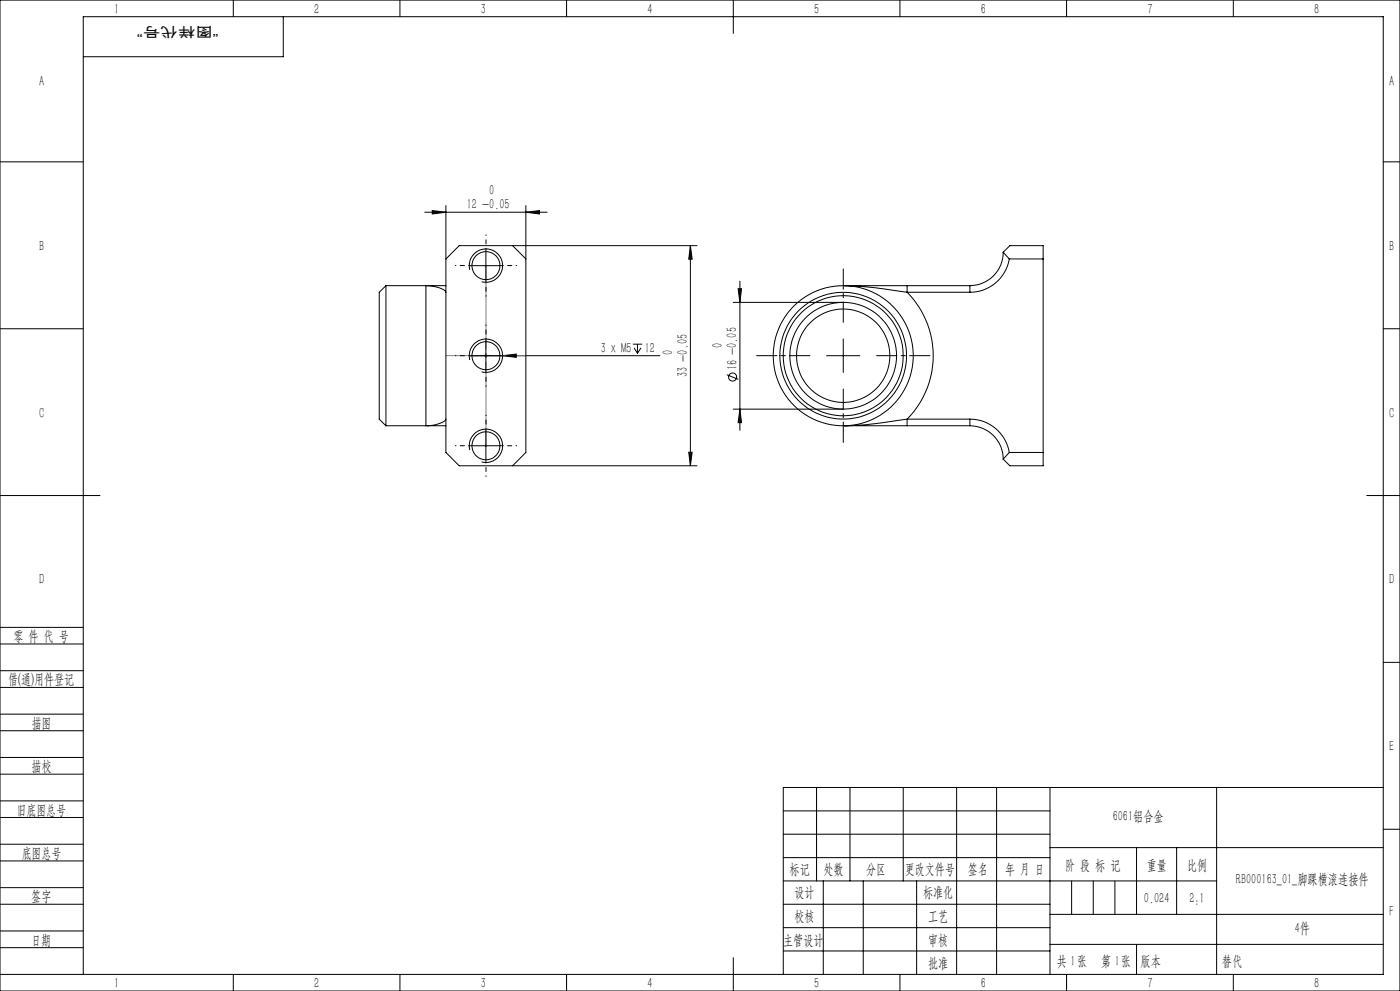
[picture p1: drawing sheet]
<svg xmlns="http://www.w3.org/2000/svg" width="420mm" height="297mm" viewBox="0 0 420 297" stroke-linecap="round" stroke-linejoin="round" font-family="sans-serif">
<g fill="none" stroke="#000" stroke-width=".3">
<path d="M0 0h420v297h-420zM70 0v5M85 5v12h-60M120 0v5M170 0v5M220 0v10M270 0v5M320 0v5M370 0v5M0 48.5h25M415 48.5h5M127.4 63.6h36.7"/>
<path d="M129.7 63.1l4.1 .5-4.1 .5zM133.8 61.6v74l4 4h71.3M140.8 79.6h10M145.8 74.6v10M153.8 73.6l4 4M157.8 63.6l4.1-.5v1zM157.8 61.6v74l-4 4M207.1 73.6v66M207.1 73.6l.5 4.1h-1zM209.1 73.6h-71.3l-4 4M301 75.6a10 10 0 0 1-10 10M301 75.6l2-2h9.9v66h-9.9l-2-2"/>
<path d="M301 75.6l1.8 2M302.8 77.6a12 12 0 0 1-11.8 10M302.8 77.6h10.1M0 98.5h25M115.8 85.6v42M115.8 85.6l-2 2v38l2 2M115.8 85.6h12M127.8 85.6v42M127.8 85.6l.9 .1a10 10 0 0 1 4.9 1.6l.2 .3M128.1 85.6h5.7M140.9 80.9a5 5 0 0 1 4.4-6.3 5 5 0 0 1 5.5 5.4 5 5 0 0 1-6.3 4.5M220 90.6h33"/>
<path d="M221.4 86.5h1.1l-.5 4.1zM222 84.3v44.7M253.2 85.6h18.9M253.3 85.6l9.3 .7 9.5 1.3M272.1 87.6a27 27 0 0 1 0 38M272.1 85.6v2M272.1 87.6h18.9M272.1 85.6h18.9M291 85.6v2M415 98.5h5M140.8 106.6h57.2M140.9 107.9a5 5 0 0 1 4.4-6.3 5 5 0 0 1 5.4 5.4 5 5 0 0 1-6.2 4.4"/>
<path d="M145.8 101.6v10M150.8 106.6l4.1-.5v1zM189.9 103.1h2.8M190.2 104.2l1 1.7M191.2 103.1v2.8M192.3 104.2l-1.1 1.7M218.1 112.3l3.4 1.4M248 106.6h10M253 101.6v10M115.8 127.6h12M128.1 127.6h5.7M133.8 125.6a6.7 6.7 0 0 1-4.3 1.9l-1.7 .1"/>
<path d="M140.8 133.6h10M140.9 134.9a5 5 0 0 1 4.4-6.3 5 5 0 0 1 5.4 5.4 5 5 0 0 1-6.2 4.4M145.8 128.6v10M206.6 135.5h1l-.5 4.1zM220 122.6h33M222 122.6l.5 4.1h-1.1zM253.2 127.6h18.9M272.1 125.6l-12.2 1.7-6.6 .3M272.1 125.6v2M272.1 125.6h18.9M272.1 127.6h18.9M291 125.6a12 12 0 0 1 11.8 10"/>
<path d="M291 127.6a10 10 0 0 1 10 10M291 125.6v2M302.8 135.6h10.1M302.8 135.6l-1.8 2M0 148.5h30M410 148.5h10M0 193h25M0 188h25M415 198.5h5M0 206h25M0 201h25M0 219h25"/>
<path d="M0 214h25M0 232h25M0 227h25M245 236v28M255 236v28M271 236v28M287 236v56M299 236v56M315 236v56M365 236v56M415 236h-180v56M0 245h25"/>
<path d="M0 240h25M0 258h25M0 253h25M235 243h80M235 250h80M235 257h80M315 254h100M341 254v20M353 254v20M415 248.5h5M0 271h25M0 266h25"/>
<path d="M0 279h25M235 271h80M235 264h130M235 278h80M247 264v28M259 264v28M275 264v28M315 274h100M0 284h25M0 292h415v-287h-390v287M70 292v5M120 292v5"/>
<path d="M170 292v5M220 287v10M235 285h80M270 292v5M315 283h100M320 292v5M370 292v5"/>
<circle cx="145.8" cy="79.6" r="4.2"/>
<circle cx="145.8" cy="106.6" r="4.2"/>
<circle cx="219.8" cy="113" r="1.21"/>
<circle cx="253" cy="106.6" r="19"/>
<circle cx="253" cy="106.6" r="21"/>
<circle cx="253" cy="106.6" r="16"/>
<circle cx="253" cy="106.6" r="18"/>
<circle cx="253" cy="106.6" r="14"/>
<circle cx="145.8" cy="133.6" r="4.2"/>
</g>
<path d="M145.3 106.6h1M145.4 106.3l.7 .7M145.8 106.1v1M146.1 106.3l-.7 .7" fill="none" stroke="#808080" stroke-width=".3"/>
<path d="M253 96.6v-16M243 106.6h-16M253 116.6v16M263 106.6h16" fill="none" stroke="#000" stroke-width=".3" stroke-dasharray="30.5 1.3 1.3 1.3" stroke-dashoffset="24.4"/>
<path d="M321.5 264v10M328 264v10M334.5 264v10M341 283v9" fill="none" stroke="#0a0605" stroke-width=".3"/>
<path d="M133.8 106.6h24" fill="none" stroke="#808080" stroke-width=".3" stroke-dasharray="30.5 1.3 1.3 1.3" stroke-dashoffset="20.4"/>
<path d="M145.8 79.6v54" fill="none" stroke="#808080" stroke-width=".3" stroke-dasharray="30.5 1.3 1.3 1.3" stroke-dashoffset="5.4"/>
<path d="M140.8 79.6h-4.2M145.8 74.6v-4.2M150.8 79.6h4.2M145.8 84.6v4.2M140.8 106.6h-4.2M145.8 101.6v-4.2M145.8 111.6v4.2M150.8 106.6h4.2M140.8 133.6h-4.2M145.8 128.6v-4.2M145.8 138.6v4.2M150.8 133.6h4.2" fill="none" stroke="#000" stroke-width=".3" stroke-dasharray="30.5 1.3 1.3 1.3" stroke-dashoffset="30.3"/>
<g fill="#000">
<path d="M150.8 106.6l4.1-.5v1z"/>
<path d="M129.7 63.1l4.1 .5-4.1 .5zM157.8 63.6l4.1-.5v1z"/>
<path d="M221.4 86.5h1.1l-.5 4.1zM222 122.6l.5 4.1h-1.1zM207.1 73.6l.5 4.1h-1zM206.6 135.5h1l-.5 4.1z"/>
</g>
<g font-size="4.4">
<text x="34.2" y="4.1">1</text>
<text x="94.2" y="4.1">2</text>
<text x="144.2" y="4.1">3</text>
<text x="194.2" y="4.1">4</text>
<text x="244.2" y="4.1">5</text>
<text x="294.2" y="4.1">6</text>
<text x="344.2" y="4.1">7</text>
<text x="394.2" y="4.1">8</text>
<text x="11.7" y="25.9">A</text>
<text x="416.7" y="25.9">A</text>
<text x="146.8" y="58.3">0</text>
<text x="140" y="62.7">12 -0.05</text>
<text x="11.7" y="75.1">B</text>
<text x="416.7" y="75.1">B</text>
<text x="180.2" y="105.7">3 x M5</text>
<text x="193.4" y="105.7">12</text>
<text x="201.9" y="106.3" transform="rotate(-90 201.9 106.3)">0</text>
<text x="216.7" y="104.2" transform="rotate(-90 216.7 104.2)">0</text>
<text x="206.3" y="113" transform="rotate(-90 206.3 113)">33 -0.05</text>
<text x="221.1" y="111" transform="rotate(-90 221.1 111)">16 -0.05</text>
<text x="11.7" y="125.1">C</text>
<text x="416.7" y="125.1">C</text>
<text x="11.7" y="175.1">D</text>
<text x="416.7" y="175.1">D</text>
<text x="4" y="192">零 件 代 号</text>
<text x="2.5" y="205.1">借(通)用件登记</text>
<text x="9.5" y="218.1">描图</text>
<text x="416.7" y="225.1">E</text>
<text x="9.5" y="231.1">描校</text>
<text x="5" y="244.1">旧底图总号</text>
<text x="333.8" y="246.2">6061铝合金</text>
<text x="6.5" y="257.2">底图总号</text>
<text x="236.9" y="261.9">标记</text>
<text x="247.1" y="261.9">处数</text>
<text x="259.9" y="261.9">分区</text>
<text x="271.5" y="261.9">更改文件号</text>
<text x="290.4" y="261.9">签名</text>
<text x="301.5" y="261.9">年 月 日</text>
<text x="319.5" y="260.6">阶 段 标 记</text>
<text x="344" y="260.6">重量</text>
<text x="356.1" y="260.6">比例</text>
<text x="238.3" y="268.9">设计</text>
<text x="276.9" y="268.9">标准化</text>
<text x="370.8" y="264.8">RB000163_01_脚踝横滚连接件</text>
<text x="9.4" y="270.1">签字</text>
<text x="343.2" y="270.7">0.024</text>
<text x="356.8" y="270.7">2:1</text>
<text x="416.8" y="274.4">F</text>
<text x="238.3" y="276.1">校核</text>
<text x="278.4" y="276">工艺</text>
<text x="388.4" y="279.6">4件</text>
<text x="9.4" y="283.2">日期</text>
<text x="234.9" y="283.3">主管设计</text>
<text x="278.4" y="283.3">审核</text>
<text x="278.4" y="290.2">批准</text>
<text x="317.1" y="289.4">共 张</text>
<text x="321.1" y="289.4">1</text>
<text x="330.3" y="289.4">第 张</text>
<text x="334.5" y="289.4">1</text>
<text x="342.1" y="289.4">版本</text>
<text x="34.2" y="296.1">1</text>
<text x="94.2" y="296.1">2</text>
<text x="144.2" y="296.1">3</text>
<text x="194.2" y="296.1">4</text>
<text x="244.2" y="296.1">5</text>
<text x="294.2" y="296.1">6</text>
<text x="344.2" y="296.1">7</text>
<text x="394.2" y="296.1">8</text>
</g>
<text font-size="4.4" fill="#0a0605" x="366.6" y="289.4">替代</text>
<text font-size="4.1" fill="#0a0605" x="65.6" y="8" transform="rotate(-180 65.6 8)">“图样代号”</text>
</svg>
